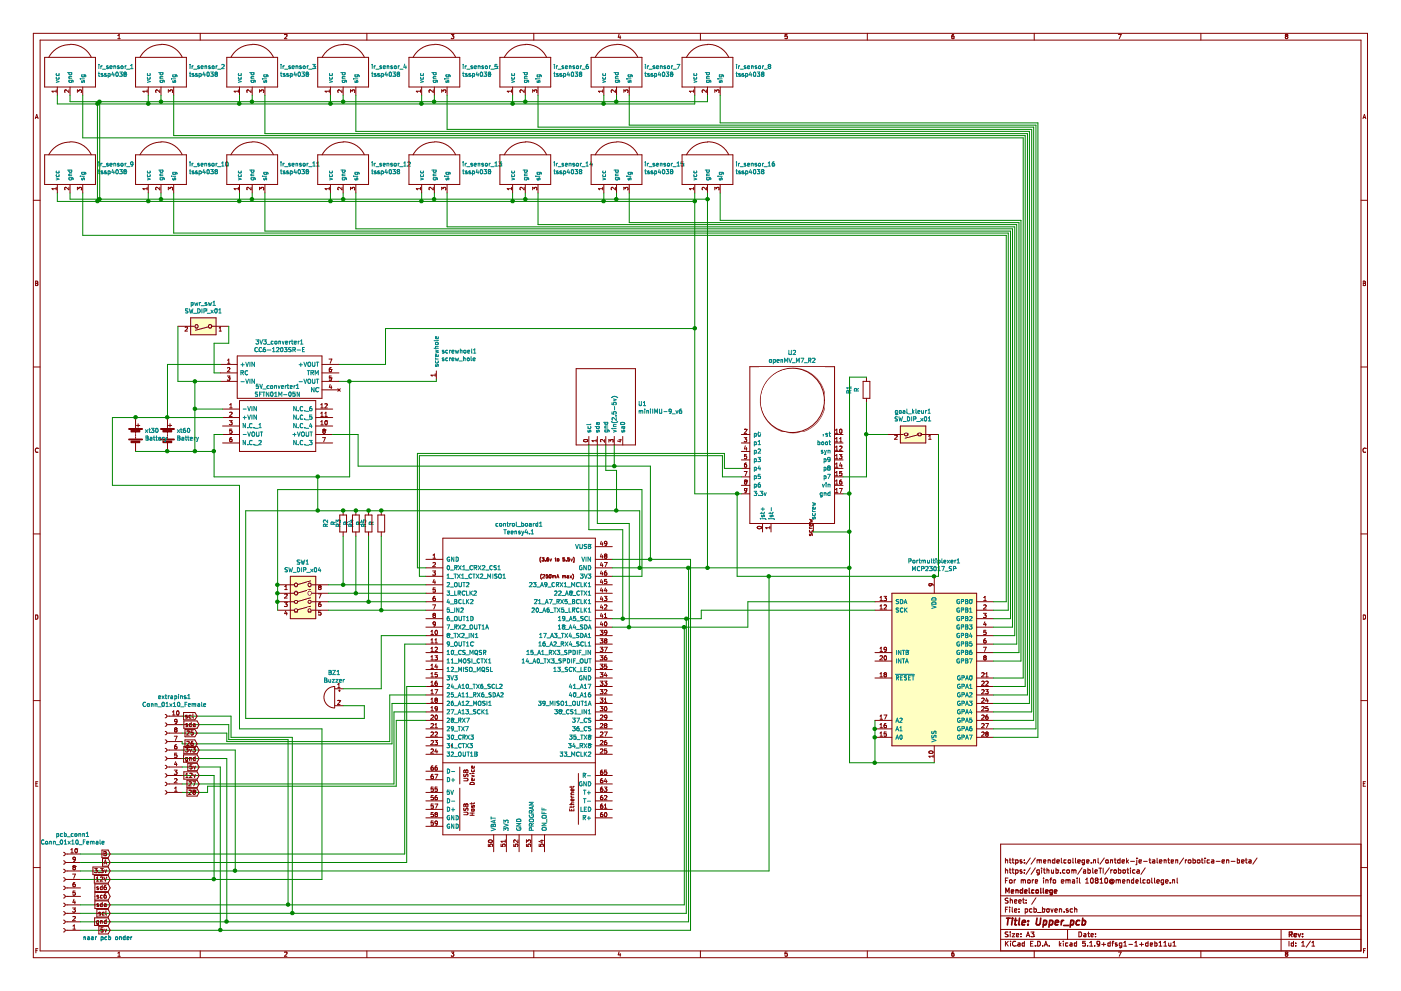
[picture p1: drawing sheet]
EESchema Schematic File Version 4
EELAYER 30 0
EELAYER END
$Descr A3 16535 11693
encoding utf-8
Sheet 1 1
Title "Upper_pcb"
Date ""
Rev ""
Comp "Mendelcollege"
Comment1 "For more info email 10810@mendelcollege.nl"
Comment2 "https://github.com/ableTI/robotica/"
Comment3 "https://mendelcollege.nl/ontdek-je-talenten/robotica-en-beta/"
Comment4 ""
$EndDescr
$Comp
L openmv_m7_r2:openMV_M7_R2 U2
U 1 1
P 9350 5325
F 0 "U2" H 9350 6490 50  0000 C CNN
F 1 "openMV_M7_R2" H 9350 6399 50  0000 C CNN
F 2 "custom:openmv_m7_r2" H 9350 6675 50  0001 C CNN
F 3 "" H 9350 6675 50  0001 C CNN
	1    9350 5325
	1    0    0    -1  
$EndComp
$Comp
L Interface_Expansion:MCP23017_SP Portmultiplexer1
U 1 1
P 11025 7900
F 0 "Portmultiplexer1" H 11025 9181 50  0000 C CNN
F 1 "MCP23017_SP" H 11025 9090 50  0000 C CNN
F 2 "Package_DIP:DIP-28_W7.62mm" H 11225 6900 50  0001 L CNN
F 3 "http://ww1.microchip.com/downloads/en/DeviceDoc/20001952C.pdf" H 11225 6800 50  0001 L CNN
	1    11025 7900
	1    0    0    -1  
$EndComp
$Comp
L tssp4038:tssp4038 ir_sensor_1
U 1 1
P 825 325
F 0 "ir_sensor_1" H 1153 -136 50  0000 L CNN
F 1 "tssp4038" H 1153 -227 50  0000 L CNN
F 2 "custom:tssp4038" H 825 425 50  0001 C CNN
F 3 "" H 825 425 50  0001 C CNN
	1    825  325 
	1    0    0    -1  
$EndComp
$Comp
L Switch:SW_DIP_x01 goal_kleur1
U 1 1
P 10775 5125
F 0 "goal_kleur1" H 10775 4858 50  0000 C CNN
F 1 "SW_DIP_x01" H 10775 4949 50  0000 C CNN
F 2 "custom:dipswitch1" H 10775 5125 50  0001 C CNN
F 3 "~" H 10775 5125 50  0001 C CNN
	1    10775 5125
	-1   0    0    1   
$EndComp
$Comp
L tssp4038:tssp4038 ir_sensor_2
U 1 1
P 1900 325
F 0 "ir_sensor_2" H 2228 -136 50  0000 L CNN
F 1 "tssp4038" H 2228 -227 50  0000 L CNN
F 2 "custom:tssp4038" H 1900 425 50  0001 C CNN
F 3 "" H 1900 425 50  0001 C CNN
	1    1900 325 
	1    0    0    -1  
$EndComp
$Comp
L tssp4038:tssp4038 ir_sensor_3
U 1 1
P 2975 325
F 0 "ir_sensor_3" H 3303 -136 50  0000 L CNN
F 1 "tssp4038" H 3303 -227 50  0000 L CNN
F 2 "custom:tssp4038" H 2975 425 50  0001 C CNN
F 3 "" H 2975 425 50  0001 C CNN
	1    2975 325 
	1    0    0    -1  
$EndComp
$Comp
L tssp4038:tssp4038 ir_sensor_4
U 1 1
P 4050 325
F 0 "ir_sensor_4" H 4378 -136 50  0000 L CNN
F 1 "tssp4038" H 4378 -227 50  0000 L CNN
F 2 "custom:tssp4038" H 4050 425 50  0001 C CNN
F 3 "" H 4050 425 50  0001 C CNN
	1    4050 325 
	1    0    0    -1  
$EndComp
$Comp
L tssp4038:tssp4038 ir_sensor_5
U 1 1
P 5125 325
F 0 "ir_sensor_5" H 5453 -136 50  0000 L CNN
F 1 "tssp4038" H 5453 -227 50  0000 L CNN
F 2 "custom:tssp4038" H 5125 425 50  0001 C CNN
F 3 "" H 5125 425 50  0001 C CNN
	1    5125 325 
	1    0    0    -1  
$EndComp
$Comp
L tssp4038:tssp4038 ir_sensor_6
U 1 1
P 6200 325
F 0 "ir_sensor_6" H 6528 -136 50  0000 L CNN
F 1 "tssp4038" H 6528 -227 50  0000 L CNN
F 2 "custom:tssp4038" H 6200 425 50  0001 C CNN
F 3 "" H 6200 425 50  0001 C CNN
	1    6200 325 
	1    0    0    -1  
$EndComp
$Comp
L tssp4038:tssp4038 ir_sensor_7
U 1 1
P 7275 325
F 0 "ir_sensor_7" H 7603 -136 50  0000 L CNN
F 1 "tssp4038" H 7603 -227 50  0000 L CNN
F 2 "custom:tssp4038" H 7275 425 50  0001 C CNN
F 3 "" H 7275 425 50  0001 C CNN
	1    7275 325 
	1    0    0    -1  
$EndComp
$Comp
L tssp4038:tssp4038 ir_sensor_8
U 1 1
P 8350 325
F 0 "ir_sensor_8" H 8678 -136 50  0000 L CNN
F 1 "tssp4038" H 8678 -227 50  0000 L CNN
F 2 "custom:tssp4038" H 8350 425 50  0001 C CNN
F 3 "" H 8350 425 50  0001 C CNN
	1    8350 325 
	1    0    0    -1  
$EndComp
$Comp
L tssp4038:tssp4038 ir_sensor_9
U 1 1
P 825 1475
F 0 "ir_sensor_9" H 1153 1014 50  0000 L CNN
F 1 "tssp4038" H 1153 923 50  0000 L CNN
F 2 "custom:tssp4038" H 825 1575 50  0001 C CNN
F 3 "" H 825 1575 50  0001 C CNN
	1    825  1475
	1    0    0    -1  
$EndComp
$Comp
L tssp4038:tssp4038 ir_sensor_10
U 1 1
P 1900 1475
F 0 "ir_sensor_10" H 2228 1014 50  0000 L CNN
F 1 "tssp4038" H 2228 923 50  0000 L CNN
F 2 "custom:tssp4038" H 1900 1575 50  0001 C CNN
F 3 "" H 1900 1575 50  0001 C CNN
	1    1900 1475
	1    0    0    -1  
$EndComp
$Comp
L tssp4038:tssp4038 ir_sensor_11
U 1 1
P 2975 1475
F 0 "ir_sensor_11" H 3303 1014 50  0000 L CNN
F 1 "tssp4038" H 3303 923 50  0000 L CNN
F 2 "custom:tssp4038" H 2975 1575 50  0001 C CNN
F 3 "" H 2975 1575 50  0001 C CNN
	1    2975 1475
	1    0    0    -1  
$EndComp
$Comp
L tssp4038:tssp4038 ir_sensor_12
U 1 1
P 4050 1475
F 0 "ir_sensor_12" H 4378 1014 50  0000 L CNN
F 1 "tssp4038" H 4378 923 50  0000 L CNN
F 2 "custom:tssp4038" H 4050 1575 50  0001 C CNN
F 3 "" H 4050 1575 50  0001 C CNN
	1    4050 1475
	1    0    0    -1  
$EndComp
$Comp
L tssp4038:tssp4038 ir_sensor_13
U 1 1
P 5125 1475
F 0 "ir_sensor_13" H 5453 1014 50  0000 L CNN
F 1 "tssp4038" H 5453 923 50  0000 L CNN
F 2 "custom:tssp4038" H 5125 1575 50  0001 C CNN
F 3 "" H 5125 1575 50  0001 C CNN
	1    5125 1475
	1    0    0    -1  
$EndComp
$Comp
L tssp4038:tssp4038 ir_sensor_14
U 1 1
P 6200 1475
F 0 "ir_sensor_14" H 6528 1014 50  0000 L CNN
F 1 "tssp4038" H 6528 923 50  0000 L CNN
F 2 "custom:tssp4038" H 6200 1575 50  0001 C CNN
F 3 "" H 6200 1575 50  0001 C CNN
	1    6200 1475
	1    0    0    -1  
$EndComp
$Comp
L tssp4038:tssp4038 ir_sensor_15
U 1 1
P 7275 1475
F 0 "ir_sensor_15" H 7603 1014 50  0000 L CNN
F 1 "tssp4038" H 7603 923 50  0000 L CNN
F 2 "custom:tssp4038" H 7275 1575 50  0001 C CNN
F 3 "" H 7275 1575 50  0001 C CNN
	1    7275 1475
	1    0    0    -1  
$EndComp
$Comp
L tssp4038:tssp4038 ir_sensor_16
U 1 1
P 8350 1475
F 0 "ir_sensor_16" H 8678 1014 50  0000 L CNN
F 1 "tssp4038" H 8678 923 50  0000 L CNN
F 2 "custom:tssp4038" H 8350 1575 50  0001 C CNN
F 3 "" H 8350 1575 50  0001 C CNN
	1    8350 1475
	1    0    0    -1  
$EndComp
Wire Wire Line
	7225 7300 7350 7300
Wire Wire Line
	8100 7300 8100 10775
Wire Wire Line
	8100 10775 3450 10775
Text GLabel 1300 10775 0    50   Input ~ 0
scl
Wire Wire Line
	7225 7400 7425 7400
Wire Wire Line
	8075 7400 8075 10675
Wire Wire Line
	8075 10675 3400 10675
Text GLabel 1300 10675 0    50   Input ~ 0
sda
Wire Wire Line
	7225 6700 7550 6700
Wire Wire Line
	8125 6700 8125 10875
Text GLabel 1300 10875 0    50   Input ~ 0
gnd
Wire Wire Line
	7225 6600 7675 6600
Wire Wire Line
	8150 6600 8150 10975
Wire Wire Line
	8150 10975 2600 10975
Text GLabel 1300 10975 0    50   Input ~ 0
5v
Text Notes 975  11100 0    50   ~ 0
naar pcb onder
Text GLabel 1300 10475 0    50   Input ~ 0
sd6
Text GLabel 1300 10575 0    50   Input ~ 0
sc6
Wire Wire Line
	9950 5825 10025 5825
Wire Wire Line
	9075 10275 9075 6800
Wire Wire Line
	8700 5825 8750 5825
Wire Wire Line
	950  10275 2775 10275
Text GLabel 1300 10275 0    50   Input ~ 0
3.3v
Wire Wire Line
	11025 6800 9075 6800
Connection ~ 9075 6800
Wire Wire Line
	9075 6800 8700 6800
Wire Wire Line
	8700 5825 8700 6800
Wire Wire Line
	825  2275 825  2350
Wire Wire Line
	825  2350 1175 2350
Wire Wire Line
	1900 2350 1900 2275
Wire Wire Line
	1900 2350 2975 2350
Wire Wire Line
	2975 2350 2975 2275
Connection ~ 1900 2350
Wire Wire Line
	2975 2350 4050 2350
Wire Wire Line
	4050 2350 4050 2275
Connection ~ 2975 2350
Wire Wire Line
	4050 2350 5125 2350
Wire Wire Line
	5125 2350 5125 2275
Connection ~ 4050 2350
Wire Wire Line
	5125 2350 6200 2350
Wire Wire Line
	6200 2350 6200 2275
Connection ~ 5125 2350
Wire Wire Line
	6200 2350 7275 2350
Wire Wire Line
	7275 2350 7275 2275
Connection ~ 6200 2350
Wire Wire Line
	7275 2350 8350 2350
Wire Wire Line
	8350 2350 8350 2275
Connection ~ 7275 2350
Wire Wire Line
	8350 1125 8350 1200
Wire Wire Line
	8350 1200 7275 1200
Wire Wire Line
	7275 1200 7275 1125
Wire Wire Line
	7275 1200 6200 1200
Wire Wire Line
	6200 1200 6200 1125
Connection ~ 7275 1200
Wire Wire Line
	6200 1200 5125 1200
Wire Wire Line
	5125 1200 5125 1125
Connection ~ 6200 1200
Wire Wire Line
	5125 1200 4050 1200
Wire Wire Line
	4050 1200 4050 1125
Connection ~ 5125 1200
Wire Wire Line
	4050 1200 2975 1200
Wire Wire Line
	2975 1200 2975 1125
Connection ~ 4050 1200
Wire Wire Line
	2975 1200 1900 1200
Wire Wire Line
	1900 1200 1900 1125
Connection ~ 2975 1200
Wire Wire Line
	825  1200 825  1125
Connection ~ 1900 1200
Wire Wire Line
	675  1125 675  1225
Wire Wire Line
	675  1225 1150 1225
Wire Wire Line
	1750 1225 1750 1125
Wire Wire Line
	1750 1225 2825 1225
Wire Wire Line
	2825 1225 2825 1125
Connection ~ 1750 1225
Wire Wire Line
	2825 1225 3900 1225
Wire Wire Line
	3900 1225 3900 1125
Connection ~ 2825 1225
Wire Wire Line
	3900 1225 4975 1225
Wire Wire Line
	4975 1225 4975 1125
Connection ~ 3900 1225
Wire Wire Line
	4975 1225 6050 1225
Wire Wire Line
	6050 1225 6050 1125
Connection ~ 4975 1225
Wire Wire Line
	6050 1225 7125 1225
Wire Wire Line
	7125 1225 7125 1125
Connection ~ 6050 1225
Wire Wire Line
	7125 1225 8200 1225
Wire Wire Line
	8200 1225 8200 1125
Connection ~ 7125 1225
Wire Wire Line
	8200 2275 8200 2375
Wire Wire Line
	8200 2375 7125 2375
Wire Wire Line
	7125 2375 7125 2275
Wire Wire Line
	7125 2375 6050 2375
Wire Wire Line
	6050 2375 6050 2275
Connection ~ 7125 2375
Wire Wire Line
	6050 2375 4975 2375
Wire Wire Line
	4975 2375 4975 2275
Connection ~ 6050 2375
Wire Wire Line
	4975 2375 3900 2375
Wire Wire Line
	3900 2375 3900 2275
Connection ~ 4975 2375
Wire Wire Line
	3900 2375 2825 2375
Wire Wire Line
	2825 2375 2825 2275
Connection ~ 3900 2375
Wire Wire Line
	2825 2375 1750 2375
Wire Wire Line
	1750 2375 1750 2275
Connection ~ 2825 2375
Wire Wire Line
	1750 2375 1150 2375
Wire Wire Line
	675  2375 675  2275
Connection ~ 1750 2375
Wire Wire Line
	1150 2375 1150 1225
Connection ~ 1150 2375
Wire Wire Line
	1150 2375 675  2375
Connection ~ 1150 1225
Wire Wire Line
	1150 1225 1750 1225
Wire Wire Line
	1175 2350 1175 1200
Wire Wire Line
	825  1200 1175 1200
Connection ~ 1175 2350
Wire Wire Line
	1175 2350 1900 2350
Connection ~ 1175 1200
Wire Wire Line
	1175 1200 1900 1200
Wire Wire Line
	975  1125 975  1625
Wire Wire Line
	2050 1125 2050 1600
Wire Wire Line
	3125 1125 3125 1575
Wire Wire Line
	4200 1125 4200 1550
Wire Wire Line
	5275 1125 5275 1525
Wire Wire Line
	6350 1125 6350 1500
Wire Wire Line
	7425 1125 7425 1475
Wire Wire Line
	8500 1125 8500 1450
Wire Wire Line
	3125 2725 3125 2275
Wire Wire Line
	2050 2275 2050 2750
Wire Wire Line
	975  2275 975  2775
Wire Wire Line
	11875 2775 11875 7100
Wire Wire Line
	11875 7100 11725 7100
Wire Wire Line
	975  2775 11875 2775
Wire Wire Line
	11725 7200 11900 7200
Wire Wire Line
	11900 7200 11900 2750
Wire Wire Line
	2050 2750 11900 2750
Wire Wire Line
	11925 2725 11925 7300
Wire Wire Line
	11925 7300 11725 7300
Wire Wire Line
	3125 2725 11925 2725
Wire Wire Line
	11725 7400 11950 7400
Wire Wire Line
	11950 7400 11950 2700
Wire Wire Line
	11975 2675 11975 7500
Wire Wire Line
	11975 7500 11725 7500
Wire Wire Line
	11725 7600 12000 7600
Wire Wire Line
	12000 7600 12000 2650
Wire Wire Line
	12025 2625 12025 7700
Wire Wire Line
	12025 7700 11725 7700
Wire Wire Line
	4200 2275 4200 2700
Wire Wire Line
	4200 2700 11950 2700
Wire Wire Line
	5275 2275 5275 2675
Wire Wire Line
	5275 2675 11975 2675
Wire Wire Line
	6350 2275 6350 2650
Wire Wire Line
	6350 2650 12000 2650
Wire Wire Line
	7425 2275 7425 2625
Wire Wire Line
	7425 2625 12025 2625
Wire Wire Line
	8500 2275 8500 2600
Wire Wire Line
	8500 2600 12050 2600
Wire Wire Line
	12050 2600 12050 7800
Wire Wire Line
	12050 7800 11725 7800
Wire Wire Line
	12075 1625 12075 8000
Wire Wire Line
	12075 8000 11725 8000
Wire Wire Line
	975  1625 12075 1625
Wire Wire Line
	11725 8100 12100 8100
Wire Wire Line
	12100 8100 12100 1600
Wire Wire Line
	2050 1600 12100 1600
Wire Wire Line
	12125 1575 12125 8200
Wire Wire Line
	12125 8200 11725 8200
Wire Wire Line
	3125 1575 12125 1575
Wire Wire Line
	11725 8300 12150 8300
Wire Wire Line
	12150 8300 12150 1550
Wire Wire Line
	4200 1550 12150 1550
Wire Wire Line
	12175 1525 12175 8400
Wire Wire Line
	12175 8400 11725 8400
Wire Wire Line
	5275 1525 12175 1525
Wire Wire Line
	11725 8500 12200 8500
Wire Wire Line
	12200 8500 12200 1500
Wire Wire Line
	6350 1500 12200 1500
Wire Wire Line
	12225 1475 12225 8600
Wire Wire Line
	12225 8600 11725 8600
Wire Wire Line
	7425 1475 12225 1475
Wire Wire Line
	11725 8700 12250 8700
Wire Wire Line
	12250 8700 12250 1450
Wire Wire Line
	8500 1450 12250 1450
$Comp
L Device:R R2
U 1 1
P 4050 6175
F 0 "R2" V 3843 6175 50  0000 C CNN
F 1 "R" V 3934 6175 50  0000 C CNN
F 2 "custom:resistor" V 3980 6175 50  0001 C CNN
F 3 "~" H 4050 6175 50  0001 C CNN
	1    4050 6175
	1    0    0    -1  
$EndComp
$Comp
L Device:R R3
U 1 1
P 4200 6175
F 0 "R3" V 3993 6175 50  0000 C CNN
F 1 "R" V 4084 6175 50  0000 C CNN
F 2 "custom:resistor" V 4130 6175 50  0001 C CNN
F 3 "~" H 4200 6175 50  0001 C CNN
	1    4200 6175
	1    0    0    -1  
$EndComp
$Comp
L Device:R R4
U 1 1
P 4350 6175
F 0 "R4" V 4143 6175 50  0000 C CNN
F 1 "R" V 4234 6175 50  0000 C CNN
F 2 "custom:resistor" V 4280 6175 50  0001 C CNN
F 3 "~" H 4350 6175 50  0001 C CNN
	1    4350 6175
	1    0    0    -1  
$EndComp
$Comp
L Device:R R5
U 1 1
P 4500 6175
F 0 "R5" V 4293 6175 50  0000 C CNN
F 1 "R" V 4384 6175 50  0000 C CNN
F 2 "custom:resistor" V 4430 6175 50  0001 C CNN
F 3 "~" H 4500 6175 50  0001 C CNN
	1    4500 6175
	1    0    0    -1  
$EndComp
$Comp
L Device:R R1
U 1 1
P 10225 4600
F 0 "R1" V 10018 4600 50  0000 C CNN
F 1 "R" V 10109 4600 50  0000 C CNN
F 2 "custom:resistor" V 10155 4600 50  0001 C CNN
F 3 "~" H 10225 4600 50  0001 C CNN
	1    10225 4600
	1    0    0    -1  
$EndComp
Wire Wire Line
	5025 6900 4050 6900
Wire Wire Line
	5025 7000 4200 7000
Wire Wire Line
	3875 7100 4350 7100
Wire Wire Line
	5025 7200 4500 7200
Wire Wire Line
	4050 6325 4050 6900
Connection ~ 4050 6900
Wire Wire Line
	4050 6900 3875 6900
Wire Wire Line
	4200 6325 4200 7000
Connection ~ 4200 7000
Wire Wire Line
	4200 7000 3875 7000
Wire Wire Line
	4350 6325 4350 7100
Connection ~ 4350 7100
Wire Wire Line
	4350 7100 5025 7100
Wire Wire Line
	4500 6325 4500 7200
Connection ~ 4500 7200
Wire Wire Line
	4500 7200 3875 7200
Wire Wire Line
	3275 7200 3275 7100
Wire Wire Line
	3275 7000 3275 6900
Wire Wire Line
	3275 7000 3275 7100
Connection ~ 3275 7000
Connection ~ 3275 7100
Wire Wire Line
	3275 6900 3275 5775
Connection ~ 3275 6900
Wire Wire Line
	3275 5775 7575 5775
Wire Wire Line
	7575 5775 7575 6800
Wire Wire Line
	7575 6800 7225 6800
Wire Wire Line
	4050 6025 4200 6025
Wire Wire Line
	4350 6025 4500 6025
Connection ~ 4500 6025
Wire Wire Line
	4350 6025 4200 6025
Connection ~ 4350 6025
Connection ~ 4200 6025
Wire Wire Line
	7550 6025 7550 6700
Connection ~ 7550 6700
Wire Wire Line
	7550 6700 8125 6700
Wire Wire Line
	9950 5625 10225 5625
Wire Wire Line
	10225 5625 10225 5125
Wire Wire Line
	10475 5125 10225 5125
Connection ~ 10225 5125
Wire Wire Line
	10225 5125 10225 4750
Wire Wire Line
	11075 5125 11075 6800
Wire Wire Line
	11075 6800 11025 6800
Connection ~ 11025 6800
Wire Wire Line
	10225 4450 10025 4450
Wire Wire Line
	10025 4450 10025 5825
$Comp
L Device:Buzzer BZ1
U 1 1
P 3950 8225
F 0 "BZ1" H 3955 8515 50  0000 C CNN
F 1 "Buzzer" H 3955 8424 50  0000 C CNN
F 2 "custom:buzer" V 3925 8325 50  0001 C CNN
F 3 "~" V 3925 8325 50  0001 C CNN
	1    3950 8225
	-1   0    0    -1  
$EndComp
Wire Wire Line
	4050 8125 4500 8125
Wire Wire Line
	4500 8125 4500 7500
Wire Wire Line
	4500 7500 5025 7500
Wire Wire Line
	4050 8325 4300 8325
Connection ~ 4050 6025
Wire Wire Line
	2900 8475 4300 8475
Wire Wire Line
	4300 8475 4300 8325
Wire Wire Line
	2900 6025 2900 8475
$Comp
L miniimu-9_v6:miniIMU-9_v6 U1
U 1 1
P 7050 4650
F 0 "U1" H 7528 4538 50  0000 L CNN
F 1 "miniIMU-9_v6" H 7528 4447 50  0000 L CNN
F 2 "custom:miniIMU-9_v6" H 7050 5100 50  0001 C CNN
F 3 "" H 7050 5100 50  0001 C CNN
	1    7050 4650
	1    0    0    -1  
$EndComp
Wire Wire Line
	7150 5250 7150 5550
Wire Wire Line
	7150 5550 7275 5550
Wire Wire Line
	7275 5550 7275 6025
Connection ~ 7275 6025
Wire Wire Line
	7275 6025 7550 6025
Wire Wire Line
	7675 6600 7675 5500
Wire Wire Line
	7675 5500 7250 5500
Wire Wire Line
	7250 5500 7250 5250
Connection ~ 7675 6600
Wire Wire Line
	7675 6600 8150 6600
Wire Wire Line
	7050 5250 7050 6175
Wire Wire Line
	7050 6175 7425 6175
Wire Wire Line
	7425 6175 7425 7400
Connection ~ 7425 7400
Wire Wire Line
	7350 7300 7350 6250
Wire Wire Line
	7350 6250 6950 6250
Wire Wire Line
	6950 6250 6950 5250
Connection ~ 7350 7300
Text GLabel 1300 10175 0    50   Input ~ 0
A
Text GLabel 1300 10075 0    50   Input ~ 0
B
Wire Wire Line
	950  10175 4800 10175
Wire Wire Line
	4800 10175 4800 8100
Wire Wire Line
	5025 7600 4775 7600
Wire Wire Line
	4775 7600 4775 10075
Wire Wire Line
	4775 10075 950  10075
Wire Wire Line
	8125 6700 8350 6700
Connection ~ 8125 6700
Wire Wire Line
	8350 2350 8350 6700
Connection ~ 8350 2350
Wire Wire Line
	8200 2375 8200 3875
Wire Wire Line
	8200 5825 8700 5825
Connection ~ 8200 2375
Connection ~ 8700 5825
Wire Wire Line
	5025 8100 4800 8100
Wire Wire Line
	7350 7300 8100 7300
Wire Wire Line
	7425 7400 8075 7400
$Comp
L Device:Battery xt60
U 1 1
P 1975 5125
F 0 "xt60" H 2083 5171 50  0000 L CNN
F 1 "Battery" H 2083 5080 50  0000 L CNN
F 2 "Connector_AMASS:AMASS_XT60-F_1x02_P7.20mm_Vertical" V 1975 5185 50  0001 C CNN
F 3 "https://eu.mouser.com/datasheet/2/813/xt60-2490175.pdf" V 1975 5185 50  0001 C CNN
	1    1975 5125
	1    0    0    -1  
$EndComp
$Comp
L Device:Battery xt30
U 1 1
P 1600 5125
F 0 "xt30" H 1708 5171 50  0000 L CNN
F 1 "Battery" H 1708 5080 50  0000 L CNN
F 2 "Connector_AMASS:AMASS_XT30U-F_1x02_P5.0mm_Vertical" V 1600 5185 50  0001 C CNN
F 3 "https://eu.mouser.com/ProductDetail/DFRobot/FIT0586?qs=w%2Fv1CP2dgqouWR8IxqIK1w%3D%3D" V 1600 5185 50  0001 C CNN
	1    1600 5125
	1    0    0    -1  
$EndComp
$Comp
L cc6-1203sr-e:CC6-1203SR-E 3V3_converter1
U 1 1
P 2600 4300
F 0 "3V3_converter1" H 3300 4565 50  0000 C CNN
F 1 "CC6-1203SR-E" H 3300 4474 50  0000 C CNN
F 2 "custom:CC60512SRE" H 3850 4400 50  0001 L CNN
F 3 "https://product.tdk.com/system/files/dam/doc/product/power/switching-power/dc-dc-converter/catalog/cc-e_e.pdf" H 3850 4300 50  0001 L CNN
F 4 "DC-DC Converters, On-board type, Output: 3.96W, 3.3V, Isolated type, Option: SMD type" H 3850 4200 50  0001 L CNN "Description"
F 5 "8.8" H 3850 4100 50  0001 L CNN "Height"
F 6 "TDK" H 3850 4000 50  0001 L CNN "Manufacturer_Name"
F 7 "CC6-1203SR-E" H 3850 3900 50  0001 L CNN "Manufacturer_Part_Number"
F 8 "967-CC6-1203SR-E" H 3850 3800 50  0001 L CNN "Mouser Part Number"
F 9 "https://www.mouser.co.uk/ProductDetail/TDK-Lambda/CC6-1203SR-E?qs=Vwh6e7toGLi4J%2FzloL2n3g%3D%3D" H 3850 3700 50  0001 L CNN "Mouser Price/Stock"
F 10 "CC6-1203SR-E" H 3850 3600 50  0001 L CNN "Arrow Part Number"
F 11 "https://www.arrow.com/en/products/cc6-1203sr-e/tdk-lambda-americas?region=nac" H 3850 3500 50  0001 L CNN "Arrow Price/Stock"
	1    2600 4300
	1    0    0    -1  
$EndComp
$Comp
L sftn01m-05n:SFTN01M-05N 5V_converter1
U 1 1
P 2625 4825
F 0 "5V_converter1" H 3275 5090 50  0000 C CNN
F 1 "SFTN01M-05N" H 3275 4999 50  0000 C CNN
F 2 "custom:SFTN01M05N" H 3775 4925 50  0001 L CNN
F 3 "https://www.meanwell.com/webapp/product/search.aspx?prod=SFTN01-N" H 3775 4825 50  0001 L CNN
F 4 "Isolated DC/DC Converters - SMD 1W 12Vin 5Vout 20-200mA SMT Unregulated" H 3775 4725 50  0001 L CNN "Description"
F 5 "7.6" H 3775 4625 50  0001 L CNN "Height"
F 6 "Mean Well" H 3775 4525 50  0001 L CNN "Manufacturer_Name"
F 7 "SFTN01M-05N" H 3775 4425 50  0001 L CNN "Manufacturer_Part_Number"
F 8 "709-SFTN01M-05N" H 3775 4325 50  0001 L CNN "Mouser Part Number"
F 9 "https://www.mouser.co.uk/ProductDetail/MEAN-WELL/SFTN01M-05N?qs=A6eO%252BMLsxmQLvWwJN5Fn%252BQ%3D%3D" H 3775 4225 50  0001 L CNN "Mouser Price/Stock"
	1    2625 4825
	1    0    0    -1  
$EndComp
Wire Wire Line
	1975 5325 1600 5325
Wire Wire Line
	1975 5325 2300 5325
Wire Wire Line
	2300 5325 2300 4825
Wire Wire Line
	2300 4825 2625 4825
Connection ~ 1975 5325
Wire Wire Line
	1975 4925 2625 4925
Connection ~ 1975 4925
Wire Wire Line
	2300 4825 2300 4500
Wire Wire Line
	2300 4500 2600 4500
Connection ~ 2300 4825
Wire Wire Line
	1975 4925 1975 4300
Wire Wire Line
	1975 4300 2600 4300
Wire Wire Line
	4000 4300 4550 4300
Wire Wire Line
	4550 4300 4550 3875
Wire Wire Line
	4550 3875 8200 3875
Connection ~ 8200 3875
Wire Wire Line
	8200 3875 8200 5825
Connection ~ 10025 5825
Wire Wire Line
	8350 6700 10025 6700
Connection ~ 8350 6700
Connection ~ 10025 6700
Wire Wire Line
	10025 6700 10025 9000
Wire Wire Line
	7250 5500 4225 5500
Wire Wire Line
	4225 5500 4225 5125
Wire Wire Line
	4225 5125 3925 5125
Connection ~ 7250 5500
Wire Wire Line
	2625 5125 2525 5125
Wire Wire Line
	2525 5625 3750 5625
Wire Wire Line
	4125 5625 4125 4500
Wire Wire Line
	4125 4500 4000 4500
Wire Wire Line
	3750 5625 3750 6025
Wire Wire Line
	2900 6025 3750 6025
Connection ~ 3750 5625
Wire Wire Line
	3750 5625 4125 5625
Connection ~ 3750 6025
Wire Wire Line
	3750 6025 4050 6025
Wire Wire Line
	10325 8700 10325 8600
Wire Wire Line
	10325 8600 10325 8500
Connection ~ 10325 8600
Wire Wire Line
	10325 8700 10325 9000
Wire Wire Line
	10025 9000 10325 9000
Connection ~ 10325 8700
Connection ~ 10325 9000
Wire Wire Line
	10325 9000 11025 9000
$Comp
L Connector:Conn_01x10_Female pcb_conn1
U 1 1
P 750 10575
F 0 "pcb_conn1" H 642 9850 50  0000 C CNN
F 1 "Conn_01x10_Female" H 642 9941 50  0000 C CNN
F 2 "custom:10connect" H 750 10575 50  0001 C CNN
F 3 "~" H 750 10575 50  0001 C CNN
	1    750  10575
	-1   0    0    1   
$EndComp
Wire Wire Line
	9600 6275 10025 6275
Wire Wire Line
	10025 5825 10025 6275
Connection ~ 10025 6275
Wire Wire Line
	10025 6275 10025 6700
$Comp
L teensy:Teensy4.1 control_board1
U 1 1
P 6125 8750
F 0 "control_board1" H 6125 11315 50  0000 C CNN
F 1 "Teensy4.1" H 6125 11224 50  0000 C CNN
F 2 "teensy:Teensy41" H 5725 9150 50  0001 C CNN
F 3 "" H 5725 9150 50  0001 C CNN
	1    6125 8750
	1    0    0    -1  
$EndComp
$Comp
L custom:screw_hole screwhoel1
U 1 1
P 5150 4475
F 0 "screwhoel1" H 5208 4809 50  0000 L CNN
F 1 "screw_hole" H 5208 4718 50  0000 L CNN
F 2 "custom:screwhole" H 5150 4625 50  0001 C CNN
F 3 "" H 5150 4625 50  0001 C CNN
	1    5150 4475
	1    0    0    -1  
$EndComp
Wire Wire Line
	4125 4500 5150 4500
Wire Wire Line
	5150 4500 5150 4475
Connection ~ 4125 4500
$Comp
L Connector:Conn_01x10_Female extrapins1
U 1 1
P 1950 8950
F 0 "extrapins1" H 1842 8225 50  0000 C CNN
F 1 "Conn_01x10_Female" H 1842 8316 50  0000 C CNN
F 2 "custom:10connect" H 1950 8950 50  0001 C CNN
F 3 "~" H 1950 8950 50  0001 C CNN
	1    1950 8950
	-1   0    0    1   
$EndComp
Wire Wire Line
	3450 10775 3450 8700
Wire Wire Line
	3450 8700 2725 8700
Wire Wire Line
	2725 8700 2725 8450
Wire Wire Line
	2725 8450 2150 8450
Connection ~ 3450 10775
Wire Wire Line
	3450 10775 950  10775
Wire Wire Line
	3400 10675 3400 8725
Wire Wire Line
	3400 8725 2700 8725
Wire Wire Line
	2700 8725 2700 8550
Wire Wire Line
	2700 8550 2150 8550
Connection ~ 3400 10675
Wire Wire Line
	3400 10675 950  10675
Wire Wire Line
	5025 8200 4600 8200
Wire Wire Line
	4600 8200 4600 8750
Wire Wire Line
	4600 8750 2675 8750
Wire Wire Line
	2675 8750 2675 8650
Wire Wire Line
	2675 8650 2150 8650
Wire Wire Line
	5025 8300 4625 8300
Wire Wire Line
	2150 8775 2150 8750
Wire Wire Line
	4625 8300 4625 8775
Wire Wire Line
	2150 8775 4625 8775
Wire Wire Line
	2150 8850 2775 8850
Wire Wire Line
	2775 8850 2775 10275
Connection ~ 2775 10275
Wire Wire Line
	2775 10275 9075 10275
Wire Wire Line
	2150 8950 2675 8950
Wire Wire Line
	2675 8950 2675 10875
Wire Wire Line
	950  10875 2675 10875
Connection ~ 2675 10875
Wire Wire Line
	2675 10875 8125 10875
Wire Wire Line
	2150 9050 2600 9050
Wire Wire Line
	2600 9050 2600 10975
Connection ~ 2600 10975
Wire Wire Line
	2600 10975 950  10975
Wire Wire Line
	950  10375 2525 10375
Wire Wire Line
	3800 10375 3800 8600
Wire Wire Line
	3800 8600 2825 8600
Wire Wire Line
	2825 8600 2825 5725
Wire Wire Line
	2825 5725 1325 5725
Wire Wire Line
	1325 5725 1325 4925
Wire Wire Line
	1325 4925 1600 4925
Connection ~ 1600 4925
Wire Wire Line
	1600 4925 1975 4925
Wire Wire Line
	2300 5325 2525 5325
Wire Wire Line
	2525 5125 2525 5325
Connection ~ 2300 5325
Connection ~ 2525 5325
Wire Wire Line
	2525 5325 2525 5625
Text GLabel 1300 10375 0    50   Input ~ 0
12V
Wire Wire Line
	2525 10375 2525 9150
Wire Wire Line
	2525 9150 2150 9150
Connection ~ 2525 10375
Wire Wire Line
	2525 10375 3800 10375
Text GLabel 2325 8450 0    50   Input ~ 0
scl
Text GLabel 2350 8550 0    50   Input ~ 0
sda
Text GLabel 2325 8650 0    50   Input ~ 0
25
Text GLabel 2325 8775 0    50   Input ~ 0
26
Text GLabel 2350 8850 0    50   Input ~ 0
3v3
Text GLabel 2350 8950 0    50   Input ~ 0
gnd
Text GLabel 2350 9050 0    50   Input ~ 0
5v
Text GLabel 2350 9150 0    50   Input ~ 0
12v
Wire Wire Line
	2150 9250 4650 9250
Wire Wire Line
	4650 9250 4650 8400
Wire Wire Line
	4650 8400 5025 8400
Wire Wire Line
	5025 8500 4675 8500
Wire Wire Line
	4675 8500 4675 9275
Wire Wire Line
	4675 9275 2450 9275
Wire Wire Line
	2450 9275 2450 9350
Wire Wire Line
	2450 9350 2150 9350
Text GLabel 2350 9250 0    50   Input ~ 0
27
Text GLabel 2350 9350 0    50   Input ~ 0
28
$Comp
L Switch:SW_DIP_x01 pwr_sw1
U 1 1
P 2400 3850
F 0 "pwr_sw1" H 2400 3583 50  0000 C CNN
F 1 "SW_DIP_x01" H 2400 3674 50  0000 C CNN
F 2 "custom:dipswitch1" H 2400 3850 50  0001 C CNN
F 3 "~" H 2400 3850 50  0001 C CNN
	1    2400 3850
	-1   0    0    1   
$EndComp
Wire Wire Line
	2300 4500 2100 4500
Wire Wire Line
	2100 4500 2100 3850
Connection ~ 2300 4500
Wire Wire Line
	2600 4400 2525 4400
Wire Wire Line
	2525 4400 2525 4050
Wire Wire Line
	2525 4050 2700 4050
Wire Wire Line
	2700 4050 2700 3850
Wire Wire Line
	8075 7400 8825 7400
Wire Wire Line
	8825 7400 8825 7100
Connection ~ 8075 7400
Wire Wire Line
	8275 7200 8275 7300
Wire Wire Line
	8275 7300 8100 7300
Connection ~ 8100 7300
Wire Wire Line
	8275 7200 10325 7200
Wire Wire Line
	8825 7100 10325 7100
$Comp
L Switch:SW_DIP_x04 SW1
U 1 1
P 3575 7100
F 0 "SW1" H 3575 7567 50  0000 C CNN
F 1 "SW_DIP_x04" H 3575 7476 50  0000 C CNN
F 2 "custom:dipswitch4" H 3575 7100 50  0001 C CNN
F 3 "~" H 3575 7100 50  0001 C CNN
	1    3575 7100
	1    0    0    -1  
$EndComp
Wire Wire Line
	4500 6025 7275 6025
Wire Wire Line
	4925 6700 4925 5350
Wire Wire Line
	4925 5350 8550 5350
Wire Wire Line
	8550 5350 8550 5525
Wire Wire Line
	8550 5525 8750 5525
Wire Wire Line
	4925 6700 5025 6700
Wire Wire Line
	8750 5625 8525 5625
Wire Wire Line
	8525 5625 8525 5375
Wire Wire Line
	8525 5375 4950 5375
Wire Wire Line
	4950 5375 4950 6800
Wire Wire Line
	4950 6800 5025 6800
$EndSCHEMATC
